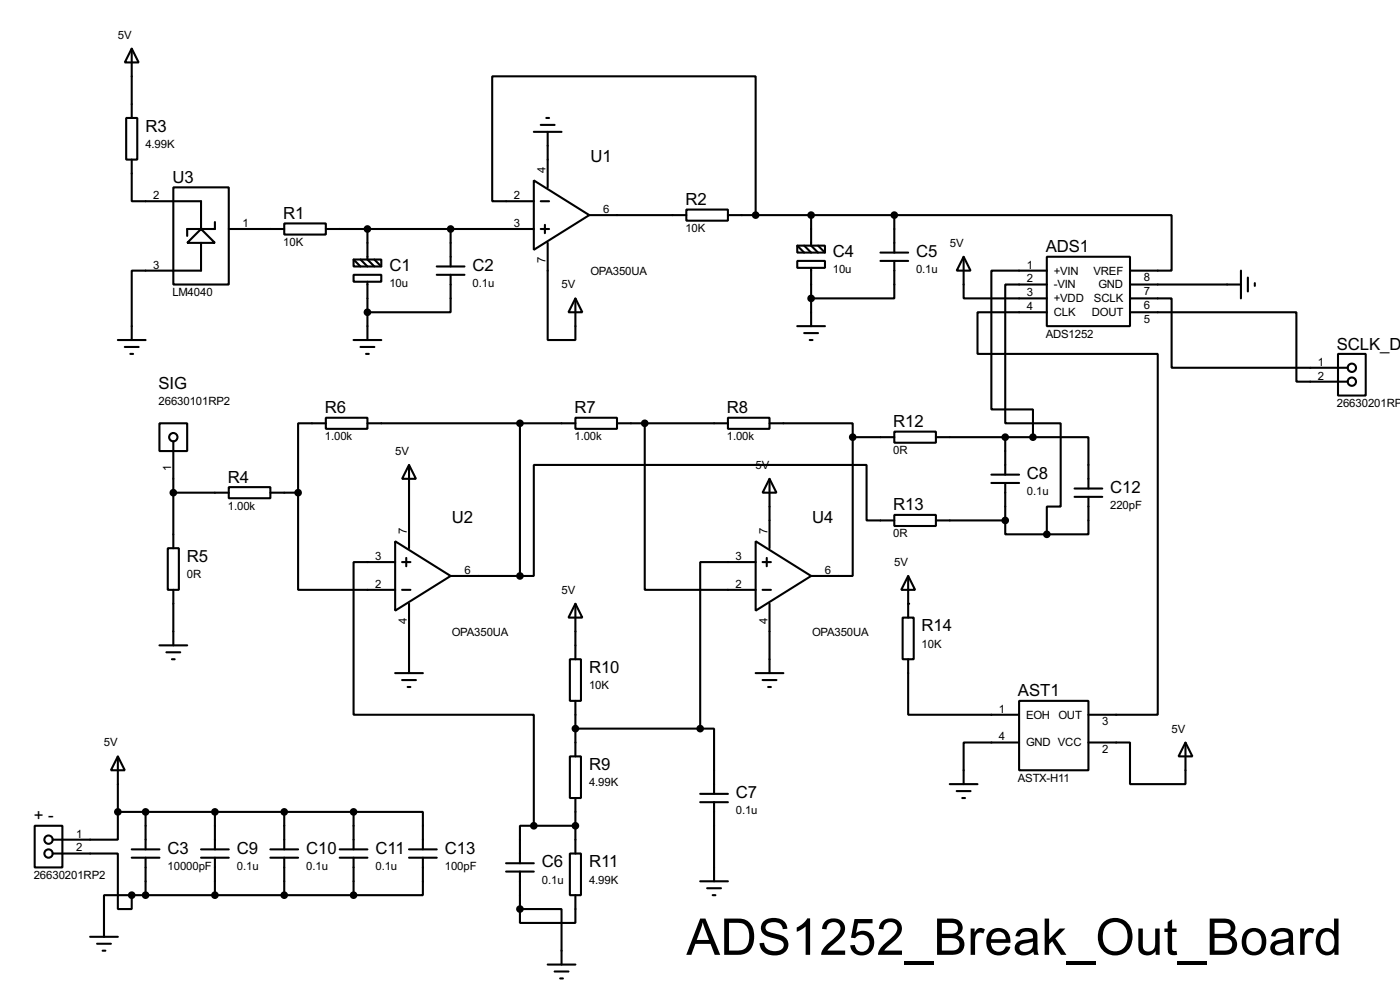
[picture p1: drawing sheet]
<svg xmlns="http://www.w3.org/2000/svg" width="256mm" height="180mm" viewBox="0 0 256 180" stroke-linecap="round" stroke-linejoin="round" font-family="sans-serif">
<g fill="none" stroke="#000" stroke-width=".38">
<path d="M24.1 8.9l1.3 2.5h-2.5zM24.1 8.9v12.7M23.1 21.6h2v7.6h-2zM24.1 29.2v7.6h12.7v5.1M31.7 34.3h10.2v17.8h-10.2zM97.8 33l10.1 6.4-10.1 6.3zM97.8 36.8h-7.6v-22.8h48.2v25.4M97.8 24.1h5.1M99.1 36.8h1.5M99.1 22.9h2.5M100.1 21.6h.5M100.3 24.1v10.2"/>
<path d="M107.9 39.4h17.8M125.7 38.4h7.6v2h-7.6zM133.3 39.4h30.5M148.6 39.4v5.6l1.3 1.2M163.8 39.4h50.8v10.1h-7.6M163.8 39.4v6.8M36.8 41.9l2.6 2.5h-5.1zM36.8 44.4v5.1h-12.7v12.7M39.4 40.6v1.3h-5.1v1.3M41.9 41.9h10.2M52.1 40.9h7.6v2h-7.6zM59.7 41.9h38.1"/>
<path d="M64.8 50.3h5v1.3h-5zM64.8 47.5h5v1.3h-5zM64.8 47.5l1.2 1.3M66 47.5l1.3 1.3M67.3 41.9v5.6l1.3 1.3M67.3 51.6v10.6M68.6 47.5l1.2 1.3M80 48.8h5.1M80 50.3h5.1M82.5 50.3v6.8h-15.2M82.5 41.9v6.9M99.1 41.9h1.5"/>
<path d="M99.8 41.1v1.6M100.3 44.4v17.8h5.1v-7.6M105.4 54.6l1.3 2.5h-2.6zM146 47.8h5.1v1.2h-5.1zM146 45h5.1v1.2h-5.1zM146 45l1.3 1.2M146 59.7h5.1M147.3 45l1.3 1.2M148.6 49v10.7M149.9 45l1.2 1.2M161.3 46.2h5.1M161.3 47.8h5.1"/>
<path d="M163.8 47.8v6.8h-15.2M176.5 47l1.3 2.5h-2.5zM176.5 47v7.6h15.3M191.8 47h15.2v12.7h-15.2zM191.8 49.5h-10.2v25.4h7.6v5.1M191.8 52.1h-7.7v25.4h10.2v15.2h-2.5v5.1M191.8 57.1h-12.7v7.7h33v66h-12.7M207 54.6h7.6v12.7h32.3M207 57.1h30.5v12.7h9.4M207 52.1h20.3M227.3 49.5v5.1M228.6 50.8v2.5"/>
<path d="M229.9 51.8v.5M21.6 62.2h5.1M22.9 63.5h2.5M23.9 64.8h.5M29.2 77.5h5.1v5h-5.1zM59.7 76.5h7.6v2h-7.6zM59.7 77.5h-5.1v12.7M64.8 62.2h5M66 63.5h2.6M67.1 64.8h.5M67.3 77.5h38.1M95.2 77.5v27.9"/>
<path d="M105.4 76.5h7.6v2h-7.6zM113 77.5h20.3M118.1 77.5v30.4h20.3M133.3 76.5h7.7v2h-7.7zM141 77.5h15.2v2.5M147.3 61h2.6M148.3 62.2h.5M163.8 79h7.6v2h-7.6zM245.1 64.8h5.1v7.6h-5.1zM31.7 80.8v19.5M31.7 90.2h10.2M41.9 89.2h7.6v2h-7.6z"/>
<path d="M49.5 90.2h5.1M54.6 90.2v17.7h17.8M72.4 99.1l10.1 6.3-10.1 6.4zM74.9 85.1l1.3 2.5h-2.5zM74.9 85.1v15.2M138.4 99.1l10.2 6.3-10.2 6.4zM141 87.6l1.2 2.6h-2.5zM141 87.6v12.7M156.2 80v25.4h-7.6M156.2 80h7.6M163.8 94.2h7.6v2.1h-7.6zM163.8 95.2h-5.1v-10.1h-60.9v20.3h-2.6"/>
<path d="M171.4 80h17.8M171.4 95.2h12.7M181.6 86.9h5.1M181.6 88.4h5.1M184.1 95.2v2.6h7.7M184.1 80v6.9M184.1 88.4v6.8M189.2 80h10.2v9.4M196.8 89.4h5.1M196.8 90.9h5.1M199.4 90.9v6.9h-7.6M29.2 118.1h5.1"/>
<path d="M30.5 119.4h2.5M30.7 100.3h2.1v7.6h-2.1zM31.7 107.9v10.2M72.4 102.9h-7.6v27.9h33v20.3M73.7 107.9h1.5M73.7 102.9h1.5M74.4 102.1v1.5M74.9 110.5v12.7M82.5 105.4h12.7M105.4 110.5l1.3 2.5h-2.6zM105.4 110.5v10.1M138.4 102.9h-10.1v30.4"/>
<path d="M139.7 107.9h1.5M139.7 102.9h1.5M140.5 102.1v1.5M141 110.5v12.7M165.4 113h2v7.6h-2zM166.4 105.4l1.2 2.5h-2.5zM166.4 105.4v7.6M21.6 138.4l1.3 2.6h-2.6zM21.6 138.4v10.2M31.5 120.6h.5M72.4 123.2h5.1M73.7 124.5h2.5"/>
<path d="M74.7 125.7h.5M104.4 138.4h2v7.6h-2zM104.4 120.6h2v7.7h-2zM105.4 128.3v10.1M105.4 133.3h22.9M128.3 133.3h2.5v12M138.4 123.2h5.1M139.7 124.5h2.5M140.7 125.7h.5M166.4 120.6v10.2h20.3M186.7 128.3h12.7v12.7h-12.7zM186.7 135.9h-10.2v7.6"/>
<path d="M199.4 135.9h7.6v7.6h10.2v-7.6M217.2 135.9l1.2 2.5h-2.5zM6.3 151.1h5.1v7.6h-5.1zM9.7 156.2h11.9v10.2h2.5v-2.6M21.6 148.6v5.1h-11.9M21.6 148.6h43.2M24.1 157h5.1M24.1 155.4h5.1M26.7 148.6v6.8M26.7 157v6.8M36.8 157h5.1M36.8 155.4h5.1"/>
<path d="M39.4 148.6v6.8M39.4 157v6.8M49.5 157h5.1M49.5 155.4h5.1M52.1 148.6v6.8M52.1 157v6.8M62.2 157h5.1M62.2 155.4h5.1M64.8 148.6h12.7v6.8M64.8 148.6v6.8M64.8 157v6.8M74.9 157h5.1"/>
<path d="M74.9 155.4h5.1M77.5 157v6.8h-12.7M92.7 158h5.1M92.7 159.5h5.1M95.2 159.5v6.9M97.8 151.1h-2.6v6.9M97.8 151.1h7.6M104.4 156.2h2v7.6h-2zM105.4 146v10.2M128.3 145.3h5M128.3 146.8h5M130.8 146.8v14.5"/>
<path d="M174 143.5h5.1M175.3 144.8h2.5M176.3 146h.5M16.5 171.4h5.1M17.8 172.7h2.5M18.8 174h.5M24.1 163.8h-5.1v7.6M24.1 163.8h40.7M95.2 166.4h7.7v10.1M100.3 176.5h5.1M101.6 177.8h2.5M102.6 179.1h.5"/>
<path d="M105.4 163.8v5.1h-10.2v-2.5M128.3 161.3h5M129.5 162.6h2.6M130.6 163.8h.5"/>
<circle cx="247.6" cy="67.3" r=".76"/>
<circle cx="247.6" cy="69.9" r=".76"/>
<circle cx="31.7" cy="80" r=".76"/>
<circle cx="8.9" cy="153.7" r=".76"/>
<circle cx="8.9" cy="156.2" r=".76"/>
</g>
<circle cx="166.4" cy="110.5" r=".19" fill="#000"/>
<g fill="#000" stroke="#000" stroke-width=".38">
<circle cx="138.4" cy="39.4" r=".51"/>
<circle cx="148.6" cy="39.4" r=".51"/>
<circle cx="163.8" cy="39.4" r=".51"/>
<circle cx="67.3" cy="57.1" r=".51"/>
<circle cx="67.3" cy="41.9" r=".51"/>
<circle cx="82.5" cy="41.9" r=".51"/>
<circle cx="148.6" cy="54.6" r=".51"/>
<circle cx="95.2" cy="77.5" r=".51"/>
<circle cx="118.1" cy="77.5" r=".51"/>
<circle cx="31.7" cy="90.2" r=".51"/>
<circle cx="54.6" cy="90.2" r=".51"/>
<circle cx="156.2" cy="80" r=".51"/>
<circle cx="184.1" cy="95.2" r=".51"/>
<circle cx="184.1" cy="80" r=".51"/>
<circle cx="189.2" cy="80" r=".51"/>
<circle cx="191.8" cy="97.8" r=".51"/>
<circle cx="95.2" cy="105.4" r=".51"/>
<circle cx="105.4" cy="133.3" r=".51"/>
<circle cx="128.3" cy="133.3" r=".51"/>
<circle cx="21.6" cy="148.6" r=".51"/>
<circle cx="26.7" cy="148.6" r=".51"/>
<circle cx="39.4" cy="148.6" r=".51"/>
<circle cx="52.1" cy="148.6" r=".51"/>
<circle cx="64.8" cy="148.6" r=".51"/>
<circle cx="97.8" cy="151.1" r=".51"/>
<circle cx="105.4" cy="151.1" r=".51"/>
<circle cx="24.1" cy="163.8" r=".51"/>
<circle cx="26.7" cy="163.8" r=".51"/>
<circle cx="39.4" cy="163.8" r=".51"/>
<circle cx="52.1" cy="163.8" r=".51"/>
<circle cx="64.8" cy="163.8" r=".51"/>
<circle cx="95.2" cy="166.4" r=".51"/>
</g>
<text font-size="10.4" x="125.7" y="174.8">ADS1252_Break_Out_Board</text>
<g font-size="3.4">
<text x="26.6" y="24.2">R3</text>
<text x="108.2" y="29.7">U1</text>
<text x="31.6" y="33.5">U3</text>
<text x="51.9" y="40.1">R1</text>
<text x="125.6" y="37.5">R2</text>
<text x="152.6" y="47">C4</text>
<text x="167.8" y="47">C5</text>
<text x="191.6" y="46.2">ADS1</text>
<text x="71.3" y="49.6">C1</text>
<text x="86.6" y="49.6">C2</text>
<text x="244.9" y="64">SCLK_D</text>
<text x="29" y="71.2">SIG</text>
<text x="59.5" y="75.6">R6</text>
<text x="105.2" y="75.6">R7</text>
<text x="133.1" y="75.6">R8</text>
<text x="163.6" y="78.2">R12</text>
<text x="41.7" y="88.3">R4</text>
<text x="188.1" y="87.7">C8</text>
<text x="82.8" y="95.7">U2</text>
<text x="148.8" y="95.7">U4</text>
<text x="163.6" y="93.4">R13</text>
<text x="203.4" y="90.2">C12</text>
<text x="34.2" y="102.9">R5</text>
<text x="168.8" y="115.6">R14</text>
<text x="107.9" y="123.2">R10</text>
<text x="186.5" y="127.4">AST1</text>
<text x="107.9" y="141">R9</text>
<text x="134.8" y="146">C7</text>
<text x="6.2" y="150.3">+ -</text>
<text x="30.7" y="156.2">C3</text>
<text x="43.4" y="156.2">C9</text>
<text x="56.1" y="156.2">C10</text>
<text x="68.8" y="156.2">C11</text>
<text x="81.5" y="156.2">C13</text>
<text x="99.3" y="158.7">C6</text>
<text x="107.9" y="158.7">R11</text>
</g>
<g font-size="2.3">
<text x="21.6" y="7.1">5V</text>
<text x="26.6" y="27.1">4.99K</text>
<text x="99.9" y="31.7" transform="rotate(-90 99.9 31.7)">4</text>
<text x="28.1" y="36.4">2</text>
<text x="44.4" y="41.5">1</text>
<text x="94.1" y="41.5">3</text>
<text x="94.1" y="36.4">2</text>
<text x="110.5" y="39">6</text>
<text x="51.9" y="45">10K</text>
<text x="125.6" y="42.5">10K</text>
<text x="174" y="45.2">5V</text>
<text x="28.1" y="49.1">3</text>
<text x="71.3" y="52.5">10u</text>
<text x="86.6" y="52.5">0.1u</text>
<text x="99.9" y="48.1" transform="rotate(-90 99.9 48.1)">7</text>
<text x="102.9" y="52.8">5V</text>
<text x="108.2" y="50.4">OPA350UA</text>
<text x="152.6" y="50">10u</text>
<text x="167.8" y="50">0.1u</text>
<text x="188.1" y="49.1">1</text>
<text x="188.1" y="51.7">2</text>
<text x="193" y="50.2">+VIN</text>
<text x="193" y="52.8">-VIN</text>
<text x="200.3" y="50.2">VREF</text>
<text x="201.2" y="52.8">GND</text>
<text x="209.5" y="51.4">8</text>
<text x="209.5" y="54">7</text>
<text x="31.6" y="54.2">LM4040</text>
<text x="188.1" y="54.2">3</text>
<text x="188.1" y="56.8">4</text>
<text x="193" y="55.3">+VDD</text>
<text x="193" y="57.9">CLK</text>
<text x="200" y="57.9">DOUT</text>
<text x="200.4" y="55.3">SCLK</text>
<text x="209.5" y="59.1">5</text>
<text x="209.5" y="56.5">6</text>
<text x="191.6" y="61.8">ADS1252</text>
<text x="241.4" y="66.9">1</text>
<text x="241.4" y="69.5">2</text>
<text x="29" y="74.1">26630101RP2</text>
<text x="244.9" y="74.5">26630201RP</text>
<text x="59.5" y="80.6">1.00k</text>
<text x="72.4" y="83.3">5V</text>
<text x="105.2" y="80.6">1.00k</text>
<text x="133.1" y="80.6">1.00k</text>
<text x="163.6" y="83.1">0R</text>
<text x="31.4" y="86.2" transform="rotate(-90 31.4 86.2)">1</text>
<text x="138.4" y="85.8">5V</text>
<text x="41.7" y="93.3">1.00k</text>
<text x="188.1" y="90.6">0.1u</text>
<text x="203.4" y="93.1">220pF</text>
<text x="74.5" y="97.8" transform="rotate(-90 74.5 97.8)">7</text>
<text x="140.6" y="97.8" transform="rotate(-90 140.6 97.8)">7</text>
<text x="163.6" y="98.3">0R</text>
<text x="34.2" y="105.8">0R</text>
<text x="68.7" y="102.5">3</text>
<text x="68.7" y="107.6">2</text>
<text x="85.1" y="105">6</text>
<text x="134.7" y="102.5">3</text>
<text x="134.7" y="107.6">2</text>
<text x="151.1" y="105">6</text>
<text x="163.8" y="103.6">5V</text>
<text x="102.9" y="108.7">5V</text>
<text x="74.5" y="114.2" transform="rotate(-90 74.5 114.2)">4</text>
<text x="82.8" y="116.4">OPA350UA</text>
<text x="140.6" y="114.2" transform="rotate(-90 140.6 114.2)">4</text>
<text x="148.8" y="116.4">OPA350UA</text>
<text x="168.8" y="118.5">10K</text>
<text x="107.9" y="126.2">10K</text>
<text x="183" y="130.4">1</text>
<text x="188" y="131.5">EOH OUT</text>
<text x="19" y="136.6">5V</text>
<text x="183" y="135.5">4</text>
<text x="188" y="136.6">GND VCC</text>
<text x="201.9" y="137.8">2</text>
<text x="201.9" y="132.7">3</text>
<text x="214.6" y="134.1">5V</text>
<text x="107.9" y="143.9">4.99K</text>
<text x="186.5" y="143">ASTX-H11</text>
<text x="134.8" y="149">0.1u</text>
<text x="14" y="153.3">1</text>
<text x="14" y="155.8">2</text>
<text x="6.2" y="160.8">26630201RP2</text>
<text x="30.7" y="159.2">10000pF</text>
<text x="43.4" y="159.2">0.1u</text>
<text x="56.1" y="159.2">0.1u</text>
<text x="68.8" y="159.2">0.1u</text>
<text x="81.5" y="159.2">100pF</text>
<text x="99.3" y="161.7">0.1u</text>
<text x="107.9" y="161.7">4.99K</text>
</g>
</svg>
